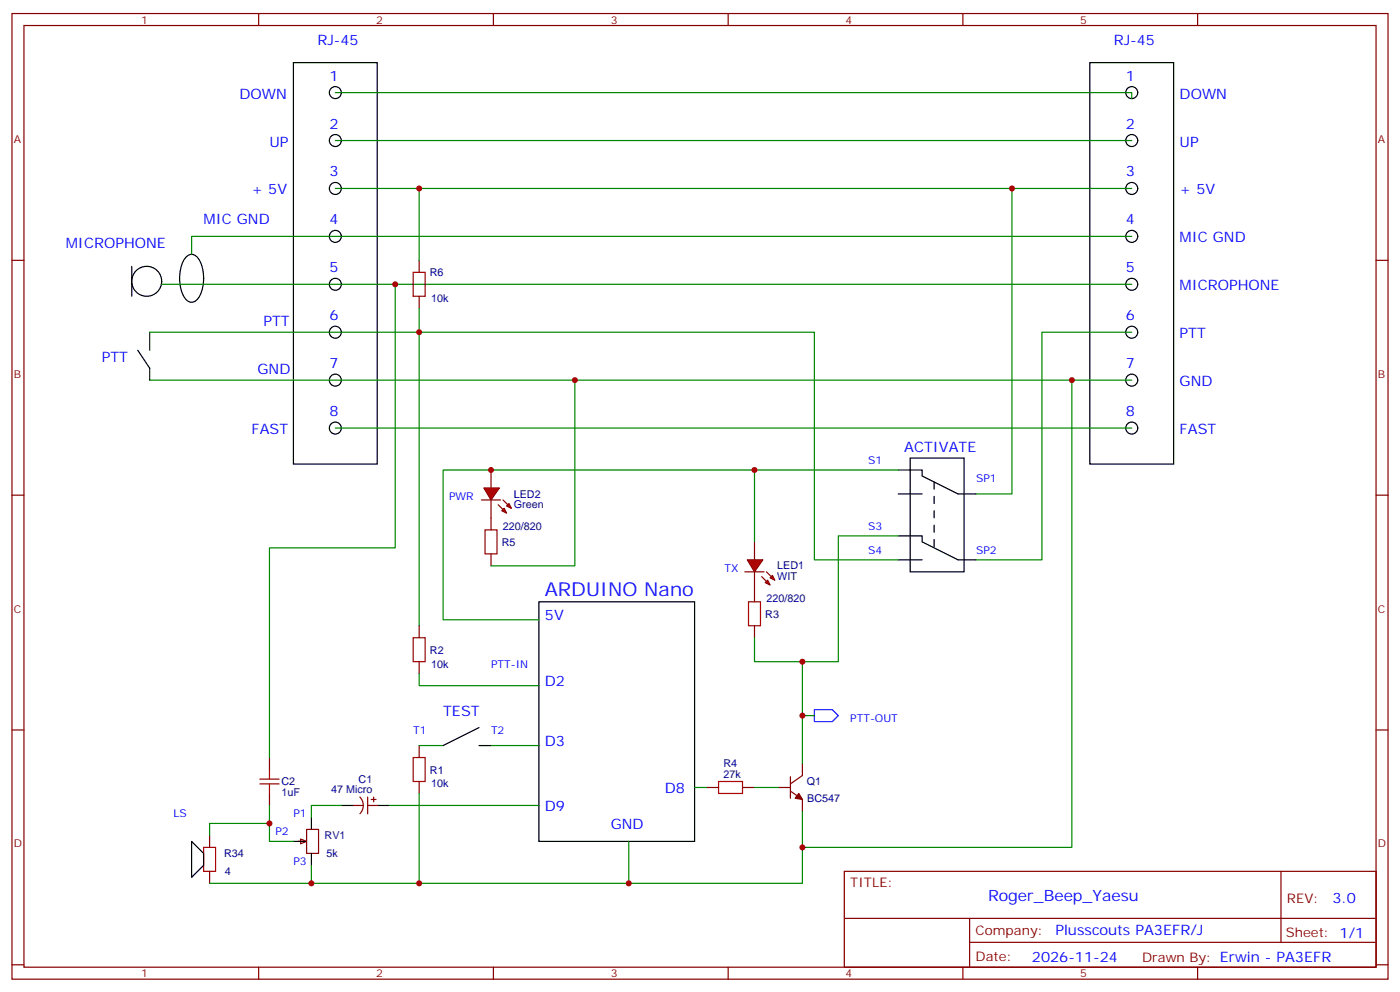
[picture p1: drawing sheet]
<svg xmlns="http://www.w3.org/2000/svg" width="412mm" height="292mm" viewBox="0 0 412 292" stroke-linecap="round" stroke-linejoin="round" font-family="sans-serif">
<g fill="none" stroke="#870000" stroke-width=".35">
<path d="M3.5 4h405.4v284.3h-405.4zM7.1 7.5h398.2v277.3h-398.2zM76.2 4v3.5M145.3 4v3.5M214.5 4v3.5M283.6 4v3.5M352.8 4v3.5M3.5 76.7h3.6M405.3 76.7h3.6M3.5 145.8h3.6M405.3 145.8h3.6M222.2 173.7v3.5"/>
<path d="M222.2 184.3v3.5M3.5 214.9h3.6M123.5 219.5v3.6M405.3 214.9h3.6M123.5 230.1v3.5M248.7 256.6h156.6v28.2h-156.6zM377.3 256.6v20.9M248.7 270.4h156.5M285.6 277.5h119.6M285.6 270.4v14.1M3.5 284.1h3.6M76.2 284.8v3.5"/>
<path d="M145.3 284.8v3.5M214.5 284.8v3.5M283.6 284.8v3.5M352.8 284.8v3.5M405.3 284.1h3.6"/>
</g>
<g fill="none" stroke="#000" stroke-width=".35">
<path d="M86.4 18.5h24.7v118.1h-24.7zM321 18.5h24.7v118.1h-24.7zM38.8 78.4v8.8M54.8 75.7a2.18 2.18 0 0 1 3.7 .6 11.6 11.6 0 0 1-.4 11.9 2.18 2.18 0 0 1-3.7-.6 11.6 11.6 0 0 1 .4-11.9zM44.1 97.8v5.3M40.6 103.1l3.5 5.3M158.7 177.2h45.9v70.6h-45.9z"/>
<circle cx="98.8" cy="27.3" r="1.76"/>
<circle cx="333.4" cy="27.3" r="1.76"/>
<circle cx="98.8" cy="55.5" r="1.76"/>
<circle cx="98.8" cy="41.4" r="1.76"/>
<circle cx="333.4" cy="55.5" r="1.76"/>
<circle cx="333.4" cy="41.4" r="1.76"/>
<circle cx="98.8" cy="69.6" r="1.76"/>
<circle cx="333.4" cy="69.6" r="1.76"/>
<circle cx="43.2" cy="82.8" r="4.4"/>
<circle cx="98.8" cy="83.7" r="1.76"/>
<circle cx="98.8" cy="97.8" r="1.76"/>
<circle cx="333.4" cy="83.7" r="1.76"/>
<circle cx="333.4" cy="97.8" r="1.76"/>
<circle cx="98.8" cy="111.9" r="1.76"/>
<circle cx="333.4" cy="111.9" r="1.76"/>
<circle cx="98.8" cy="126" r="1.76"/>
<circle cx="333.4" cy="126" r="1.76"/>
</g>
<path d="M220.5 177.2h3.5v7.1h-3.5zM121.7 223.1h3.5v7h-3.5z" fill="none" stroke="#a10000" stroke-width=".35"/>
<path d="M98.8 27.3h234.6v1.7M98.8 41.4h234.6M98.8 55.5h234.6M333.4 69.6h-277v5.3M47.6 83.7h285.8M44.1 111.9h289.3M98.8 126h234.6" fill="none" stroke="#008700" stroke-width=".35"/>
<g fill="#f00" stroke="#870000" stroke-width=".35">
<path d="M220.1 164.9h4.6l-2.5 3.5z"/>
<path d="M219.4 168.4h5.7z"/>
</g>
<g fill="#870000" stroke="#870000" stroke-width=".35">
<path d="M225.8 168.4l1.4 1.4z"/>
<path d="M224.4 169.8l1.4 1.4z"/>
</g>
<g fill="#f00" stroke="#870000" stroke-width=".35">
<path d="M226.8 170.1l.7-.7 .7 1.5z"/>
<path d="M225.4 171.6l.7-.7 .7 1.4z"/>
</g>
<path d="M222.2 159.6v5.3M222.2 168.4v5.3M123.5 184.3v3.5M123.5 194.8v3.6M208.1 231.9h3.6M218.7 231.9h3.5M229.3 231.9h3.5M232.8 232.9l3.6 2.5v3.5M232.8 228.7v6.4M236.4 224.8v3.6l-3.6 2.4" fill="none" stroke="#870000" stroke-width=".35"/>
<path d="M121.7 187.8h3.5v7h-3.5zM211.7 230.1h7v3.5h-7z" fill="none" stroke="#a10000" stroke-width=".35"/>
<path d="M235.3 233.6l1.1 1.8-2.2-.3z" fill="#870000" stroke="#870000" stroke-width=".35"/>
<g fill="none" stroke="#008700" stroke-width=".35">
<path d="M298.1 55.5v90h-10.6M44.1 97.8h79.4v86.5M123.5 97.8h116.4v67.1h24.7M333.4 97.8h-26.5v67.1h-19.4M264.6 138.4h-134.1v44.1h28.2M264.6 157.8h-17.7v37h-10.5v30M123.5 198.4v3.5h35.2M123.5 219.5h7M144.6 219.5h14.1M123.5 233.6v26.5h61.7v-12.3M204.6 231.9h3.5M222.2 231.9h7.1"/>
<path d="M236.4 238.9v21.2h-51.2"/>
</g>
<path d="M44.1 108.4v3.5M264.6 138.4h7v1.8l10.6 5.3h5.3M268.1 134.9h15.9v33.5h-15.9zM264.6 157.8h7v1.8l10.6 5.3h5.3M264.6 145.5h7M264.6 164.9h7M141.1 214.2l-10.6 5.3M141.1 219.5h3.5" fill="none" stroke="#000" stroke-width=".35"/>
<path d="M275.2 141.9v19.4" fill="none" stroke="#000" stroke-width=".35" stroke-dasharray="2.1 2.1"/>
<path d="M88.5 247.1l1.8 .7-1.8 .7z" fill="#f0f0f0" stroke="#870000" stroke-width=".35"/>
<g fill="none" stroke="#870000" stroke-width=".35">
<path d="M144.6 152.5v3.5M144.6 163.1v3.5M79.4 223.1v3.5M79.4 233.6v3.6M104.1 237.2h2.8M106 234.7a3.5 3.5 0 0 1 0 4.9M108.3 234.7v4.9M108.3 237.2h2.8M109.4 235.4h1.4M110.1 234.7v1.4M61.7 246v3.5M61.7 256.6v3.5"/>
<path d="M87.8 247.8h1.8M90.3 244.2h3.5v7.1h-3.5z"/>
</g>
<path d="M100.5 237.2h3.6M111.1 237.2h3.6M56.4 247.8l3.6 3.5v3.5l-3.6 3.5zM86.4 247.8h3.6M91.7 240.7v3.5M91.7 251.3v3.5" fill="none" stroke="#000" stroke-width=".35"/>
<path d="M116.4 83.7v77.6h-37v61.8M222.2 138.4v21.2M222.2 187.8v7h14.2M79.4 237.2v10.6h7M100.5 237.2h-8.8v3.5M114.7 237.2h44M79.4 242.5h-17.7v3.5M91.7 254.8v5.3h31.8M61.7 260.1h30" fill="none" stroke="#008700" stroke-width=".35"/>
<path d="M142.9 156h3.5v7.1h-3.5zM76.6 230.8h5.6M76.6 229.4h5.6M79.4 226.6v2.8M79.4 230.8v2.8M60 249.5h3.5v7.1h-3.5z" fill="none" stroke="#a10000" stroke-width=".35"/>
<g fill="#f00" stroke="#870000" stroke-width=".35">
<path d="M142.5 143.7h4.6l-2.5 3.5z"/>
<path d="M141.8 147.2h5.7z"/>
</g>
<g fill="#870000" stroke="#870000" stroke-width=".35">
<path d="M148.2 147.2l1.4 1.4z"/>
<path d="M146.8 148.6l1.4 1.4z"/>
</g>
<g fill="#f00" stroke="#870000" stroke-width=".35">
<path d="M149.2 149l.7-.7 .7 1.4z"/>
<path d="M147.8 150.4l.7-.7 .7 1.4z"/>
</g>
<path d="M123.5 76.7v3.5M123.5 87.2v3.6M144.6 138.4v5.3M144.6 147.2v5.3" fill="none" stroke="#870000" stroke-width=".35"/>
<path d="M123.5 55.5v21.2M123.5 90.8v7M169.3 111.9v54.7h-24.7M315.7 111.9v137.6h-79.3M236.4 210.7h3.5" fill="none" stroke="#008700" stroke-width=".35"/>
<path d="M239.9 209h5.3l1.7 1.7-1.7 1.8h-5.3z" fill="none" stroke="#00f" stroke-width=".35"/>
<path d="M121.7 80.2h3.5v7h-3.5z" fill="none" stroke="#a10000" stroke-width=".35"/>
<g fill="#c00">
<circle cx="185.2" cy="260.1" r=".88"/>
<circle cx="123.5" cy="97.8" r=".88"/>
<circle cx="123.5" cy="260.1" r=".88"/>
<circle cx="116.4" cy="83.7" r=".88"/>
<circle cx="91.7" cy="260.1" r=".88"/>
<circle cx="79.4" cy="242.5" r=".88"/>
<circle cx="298.1" cy="55.5" r=".88"/>
<circle cx="222.3" cy="138.4" r=".88"/>
<circle cx="236.4" cy="194.8" r=".88"/>
<circle cx="144.6" cy="138.4" r=".88"/>
<circle cx="315.7" cy="111.9" r=".88"/>
<circle cx="236.4" cy="249.5" r=".88"/>
<circle cx="169.3" cy="111.9" r=".88"/>
<circle cx="236.4" cy="210.7" r=".88"/>
<circle cx="123.5" cy="55.5" r=".88"/>
</g>
<text font-size="5.6" fill="#00f" x="160.5" y="175.4">ARDUINO Nano</text>
<text font-size="4.6" fill="#00f" x="291" y="265.4">Roger_Beep_Yaesu</text>
<g font-size="4.2" fill="#00f">
<text x="93.5" y="13.2">RJ-45</text>
<text x="328.1" y="13.2">RJ-45</text>
<text x="97" y="23.7">1</text>
<text x="331.6" y="23.7">1</text>
<text x="70.6" y="29">DOWN</text>
<text x="347.5" y="29">DOWN</text>
<text x="97" y="37.9">2</text>
<text x="331.6" y="37.9">2</text>
<text x="79.4" y="43.1">UP</text>
<text x="347.5" y="43.1">UP</text>
<text x="97" y="52">3</text>
<text x="331.6" y="52">3</text>
<text x="74.1" y="57.3">+ 5V</text>
<text x="347.5" y="57.3">+ 5V</text>
<text x="60" y="66.1">MIC GND</text>
<text x="97" y="66.1">4</text>
<text x="331.6" y="66.1">4</text>
<text x="347.5" y="71.4">MIC GND</text>
<text x="19.4" y="73.1">MICROPHONE</text>
<text x="97" y="80.2">5</text>
<text x="331.6" y="80.2">5</text>
<text x="347.5" y="85.5">MICROPHONE</text>
<text x="97" y="94.3">6</text>
<text x="331.6" y="94.3">6</text>
<text x="77.6" y="96.1">PTT</text>
<text x="347.5" y="99.6">PTT</text>
<text x="30" y="106.6">PTT</text>
<text x="75.8" y="110.2">GND</text>
<text x="97" y="108.4">7</text>
<text x="331.6" y="108.4">7</text>
<text x="347.5" y="113.7">GND</text>
<text x="97" y="122.5">8</text>
<text x="331.6" y="122.5">8</text>
<text x="74.1" y="127.8">FAST</text>
<text x="347.5" y="127.8">FAST</text>
<text x="266.3" y="133.1">ACTIVATE</text>
<text x="160.5" y="182.5">5V</text>
<text x="160.5" y="201.9">D2</text>
<text x="130.5" y="210.7">TEST</text>
<text x="160.5" y="219.5">D3</text>
<text x="195.8" y="233.6">D8</text>
<text x="160.5" y="238.9">D9</text>
<text x="179.9" y="244.2">GND</text>
<text x="392.5" y="265.8">3.0</text>
<text x="310.9" y="275.4">Plusscouts PA3EFR/J</text>
<text x="304" y="283.2">2026-11-24</text>
</g>
<g font-size="3.9" fill="#800">
<text x="250.5" y="261.2">TITLE:</text>
<text x="379.1" y="265.8">REV:</text>
<text x="287.4" y="275.4">Company:</text>
<text x="378.7" y="276">Sheet: 1/1</text>
<text x="287.4" y="283">Date:</text>
<text x="336.4" y="283.1">Drawn By: Erwin - PA3EFR</text>
</g>
<g font-size="3.2" fill="#800">
<text x="41.6" y="7">1</text>
<text x="110.8" y="7">2</text>
<text x="179.9" y="7">3</text>
<text x="249.1" y="7">4</text>
<text x="318.2" y="7">5</text>
<text x="4.1" y="42.1">A</text>
<text x="405.9" y="42.1">A</text>
<text x="4.1" y="111.2">B</text>
<text x="405.9" y="111.2">B</text>
<text x="4.1" y="180.4">C</text>
<text x="405.9" y="180.4">C</text>
<text x="4.1" y="249.5">D</text>
<text x="405.9" y="249.5">D</text>
<text x="41.6" y="287.8">1</text>
<text x="110.8" y="287.8">2</text>
<text x="179.9" y="287.8">3</text>
<text x="249.1" y="287.8">4</text>
<text x="318.2" y="287.8">5</text>
</g>
<g font-size="3.2" fill="#000080">
<text x="126.6" y="81.3">R6</text>
<text x="127" y="89">10k</text>
<text x="151.3" y="149.7">Green</text>
<text x="151.3" y="146.5">LED2</text>
<text x="147.8" y="160.7">R5</text>
<text x="148.2" y="156">220/820</text>
<text x="229" y="167.7">LED1</text>
<text x="229" y="170.9">WIT</text>
<text x="225.8" y="177.2">220/820</text>
<text x="225.4" y="181.9">R3</text>
<text x="126.7" y="192.5">R2</text>
<text x="127" y="196.6">10k</text>
<text x="126.7" y="227.8">R1</text>
<text x="213.1" y="225.9">R4</text>
<text x="82.9" y="231.2">C2</text>
<text x="97.5" y="233.6">47 Micro</text>
<text x="105.6" y="230.5">C1</text>
<text x="127" y="231.9">10k</text>
<text x="213.1" y="229.1">27k</text>
<text x="237.7" y="231.2">Q1</text>
<text x="82.9" y="234.4">1uF</text>
<text x="237.8" y="236.1">BC547</text>
<text x="95.6" y="247.1">RV1</text>
<text x="66" y="252.4">R34</text>
<text x="66.3" y="257.7">4</text>
<text x="96.2" y="252.3">5k</text>
</g>
<g font-size="3.2" fill="#00f">
<text x="255.8" y="136.6">S1</text>
<text x="287.5" y="141.9">SP1</text>
<text x="132.3" y="147.2">PWR</text>
<text x="255.8" y="156">S3</text>
<text x="255.8" y="163.1">S4</text>
<text x="287.5" y="163.1">SP2</text>
<text x="213.4" y="168.4">TX</text>
<text x="144.6" y="196.6">PTT-IN</text>
<text x="250.5" y="212.5">PTT-OUT</text>
<text x="121.7" y="216">T1</text>
<text x="144.6" y="216">T2</text>
<text x="51.2" y="240.7">LS</text>
<text x="81.1" y="246">P2</text>
<text x="86.4" y="240.7">P1</text>
<text x="86.4" y="254.8">P3</text>
</g>
</svg>
